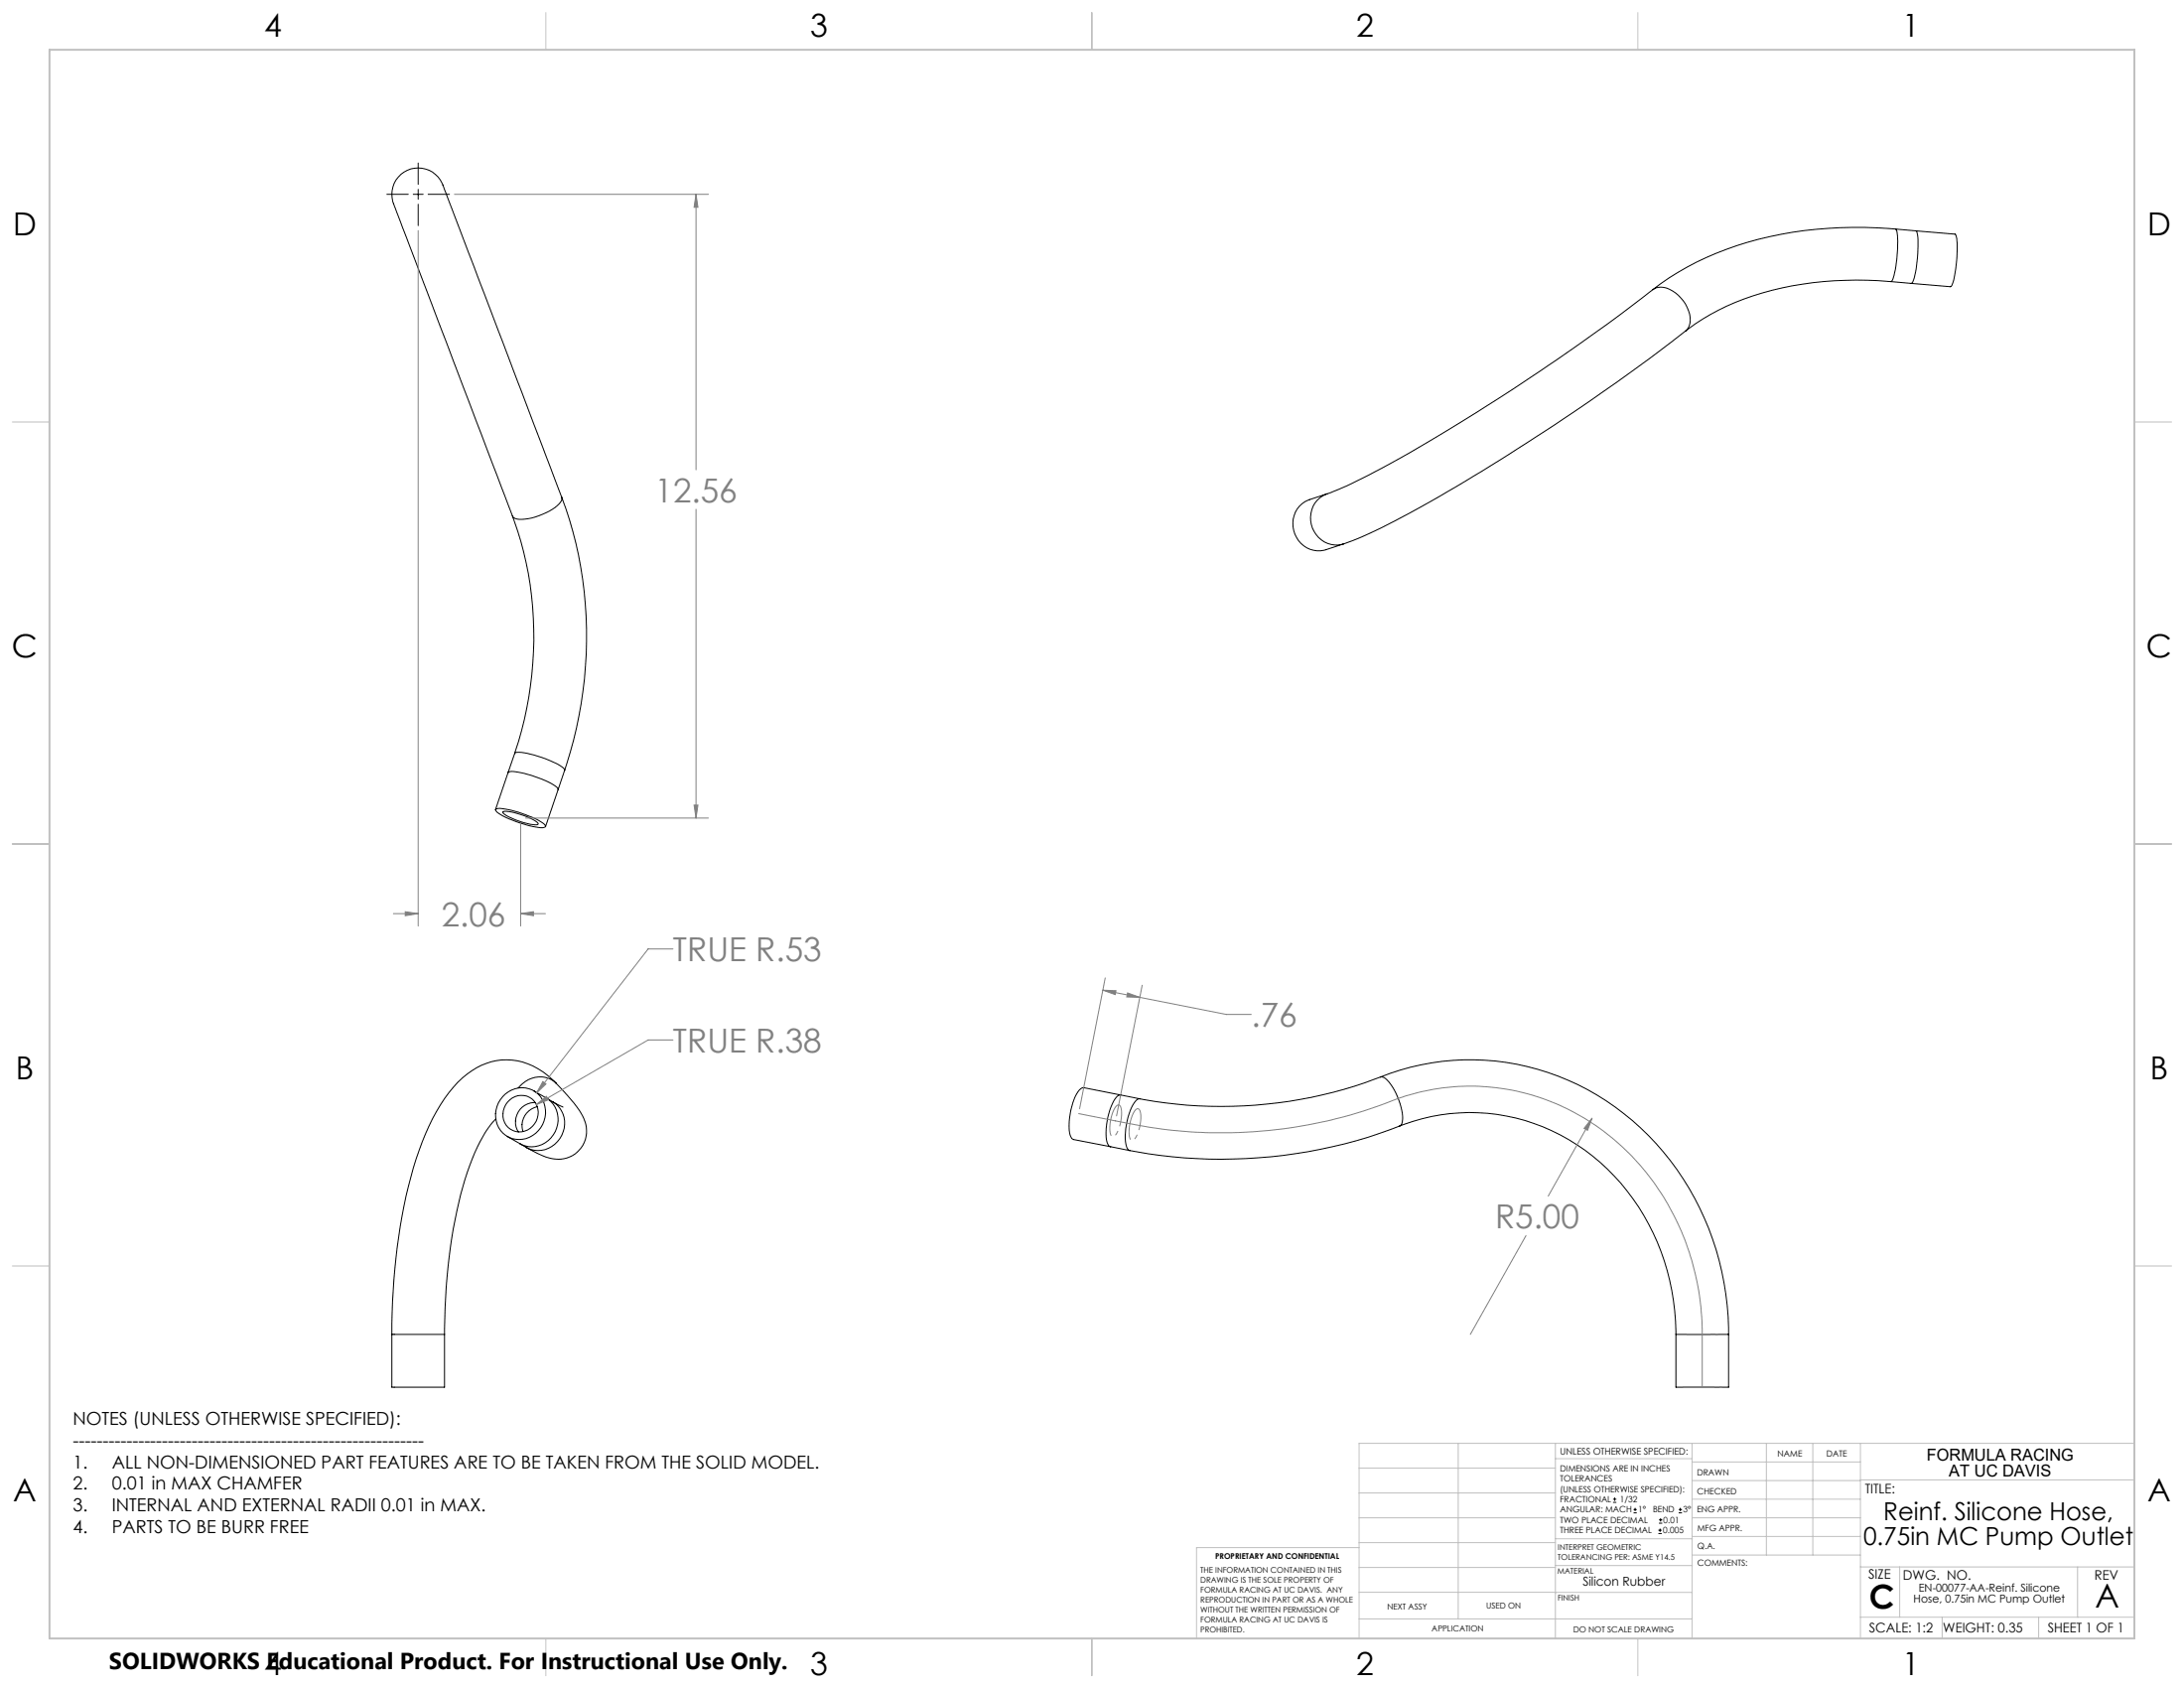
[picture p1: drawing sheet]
<svg xmlns="http://www.w3.org/2000/svg" width="559mm" height="432mm" viewBox="0 0 559 432" stroke-linecap="round" stroke-linejoin="round" font-family="sans-serif">
<g fill="none" stroke="#000" stroke-width=".25">
<path d="M99 49.7h5.5M105.7 49.7h2.6M107 41.7v5.5M107 48.4v2.6M107 52.2v5.5M109.5 49.7h5.5M485 58.6a96.4 96.4 0 0 0-50.9 8.5 67.8 67.8 0 0 0-11.2 7M485 58.6a6.4 6.4 0 0 1 .5 4 26.4 26.4 0 0 1-1.4 9.2l-.3 .2M485 58.6l5.2 .5M490.2 59.1l10 .8a5.9 5.9 0 0 1 .6 4l-.3 3.8a14.4 14.4 0 0 1-1.3 5.6l-10.2-.8M490.2 59.1a5.7 5.7 0 0 1 .5 3.9v1.9a18.7 18.7 0 0 1-1.5 7.5l-.2 .1M422.9 74.1a537.7 537.7 0 0 1-72.8 47.5l-5.6 2.7-5 2"/>
<path d="M422.9 74.1a4.4 4.4 0 0 1 5.1 .3 9 9 0 0 1 4.4 8.3 3 3 0 0 1-1.1 2M483.8 72a85.2 85.2 0 0 0-42 6.3l-6 3.3-4.5 3.1M483.8 72l5.2 .5M431.3 84.7a554 554 0 0 1-74.5 48.6 98.2 98.2 0 0 1-13 5.8M131.1 132a91.7 91.7 0 0 1 .6 60.7M143.7 127.2l-29.8-78.3a7 7 0 0 0-10.5-4.9 7.2 7.2 0 0 0-2.1 9.7l29.8 78.3M143.7 127.2a104.7 104.7 0 0 1 .8 69.9M143.7 127.2l.1 .2a3.3 3.3 0 0 1-1.9 2.5 15.5 15.5 0 0 1-9.6 2.9 1.37 1.37 0 0 1-1.2-.8M339.5 126.3l-4.5 1.5a6.8 6.8 0 0 0-3.8 8.4 6.8 6.8 0 0 0 8.1 4.4l4.5-1.5M339.5 126.3a6.8 6.8 0 0 0-3.8 8.4 6.8 6.8 0 0 0 8.1 4.4M130 197.6l.1-.1a15.1 15.1 0 0 1 7.6 1.5 11.6 11.6 0 0 1 5.1 2.8v.2M130 197.6l-3.2 9.5"/>
<path d="M131.7 192.7l.1-.1a13.2 13.2 0 0 1 6.7 1.1 13.3 13.3 0 0 1 6 3.1v.3M131.7 192.7l-1.7 4.9M144.5 197.1l-1.7 4.9M126.8 207.1l.1-.2a15.1 15.1 0 0 1 7.6 1.5 11.6 11.6 0 0 1 5.1 2.8l-.1 .4a10.1 10.1 0 0 1-5.8-.9 17.3 17.3 0 0 1-6.7-3.2zM128.8 207.6a16.3 16.3 0 0 1 8.8 2.9l.1 .4a10.1 10.1 0 0 1-5.7-1.1l-2.5-1.2-.7-.5zM142.8 202l-3.2 9.4M136.6 279l3.2 1.9M142.3 277.1a32 32 0 0 1 7.3 9.6 7.3 7.3 0 0 1-1.9 8 7.3 7.3 0 0 1-8.1 1.2l-4.9-2.4M142.3 277.1a16.8 16.8 0 0 0-16.6-5.5 22 22 0 0 0-12 9.4 73.1 73.1 0 0 0-9.8 24.9 165.7 165.7 0 0 0-3.6 35.4M142.3 277.1a6.5 6.5 0 0 0-9.7 1.2M353.2 275.5a113.8 113.8 0 0 1-61.5 5.6M353.2 275.5a63.5 63.5 0 0 1 72.4 19.1 72.7 72.7 0 0 1 16.7 46.7"/>
<path d="M353.2 275.5h.1a3.2 3.2 0 0 1 2.5 1.9 15.8 15.8 0 0 1 3 9.5 1.2 1.2 0 0 1-.7 1.1M126.9 286.2a35.9 35.9 0 0 0-7.3 13.6 136.4 136.4 0 0 0-5.9 41.5M128.6 280.5a6.2 6.2 0 0 1 8-1.5 6.2 6.2 0 0 1 2.6 7.7 6.4 6.4 0 0 1-5.7 4.7 6.4 6.4 0 0 1-6.3-3.8 7 7 0 0 1 1.4-7.1zM129.8 290.7l3.2 1.9M130.4 281.4a4.4 4.4 0 0 1 5.8-.3 4.4 4.4 0 0 1 1 5.7 4.5 4.5 0 0 1-6.6 2 4.5 4.5 0 0 1-.7-6.9zM133 292.6l1.7 .9M136.9 282a4.9 4.9 0 0 0-4.3 7.6M137.5 283.1a4.9 4.9 0 0 0-3.7 6.4M139.8 280.9a6.8 6.8 0 0 1 2.1 9 6.8 6.8 0 0 1-8.9 2.7M139.8 280.9l1.7 1M141.5 281.9l2.5 1.3M141.5 281.9a6.8 6.8 0 0 1 2 9 6.8 6.8 0 0 1-8.8 2.6"/>
<path d="M284.2 293.3l4.9 1M286.7 280.1h-.1a3.3 3.3 0 0 0-2 2.3 17.1 17.1 0 0 0-1.3 9.9 1.24 1.24 0 0 0 .9 1M291.7 281.1l-14.6-2.9a5.2 5.2 0 0 0-2.6 3.9 14.6 14.6 0 0 0-.5 8.8l.7 .6 9.5 1.8M291.7 281.1a2.08 2.08 0 0 0-1.9 1.6 15.7 15.7 0 0 0-1.4 11l.7 .6M358.1 288a126 126 0 0 1-69 6.3M358.1 288a50 50 0 0 1 56.6 14.6 59.4 59.4 0 0 1 14.1 38.7M100.3 341.3v13.6h13.4v-13.6M100.3 341.3h13.4M428.8 341.3v13.6h13.5v-13.6M428.8 341.3h13.5M412.7 384.3h.9M412.7 383.5h.9"/>
<path d="M413.1 383.1v.8M418 387h.8M418 386.2h.8M418.4 385.7v.9M424.3 392.3h.9M424.3 391.4h.9M424.5 389.6h.8M424.5 388.8h.8M424.7 391v.9M424.9 388.4v.8M429.5 387h.9M429.5 386.2h.9"/>
<path d="M429.9 385.7v.9"/>
</g>
<g fill="none" stroke="#808080" stroke-width=".25">
<path d="M107 59v177.9M116.3 49.7h65M178.1 49.7l.5 3.3h-1zM178.1 49.7v70.5M178.1 130.3v79M133.2 210.5v26.4M134.5 209.3h46.8M177.6 206h1l-.5 3.3zM100.6 233.7h6.4M103.7 233.2l3.3 .5-3.3 .5zM133.2 233.7l3.3-.5v1zM133.2 233.7h6.4"/>
<path d="M172.2 242.7h-6.4l-28.5 36.9M282.2 253.3l3.3 .1-.2 1zM282.2 253.3l9.4 1.8M282.8 250.2l-6.6 33.4M288.5 254l3.1 1.1-3.3-.1zM291.6 255.1l22.2 4.4h6.3M292.2 252l-6.5 33.5M138.9 276.7l.8 .6-2.4 2.3zM172.2 266h-6.4l-28.6 16.6M137.2 282.6l2.6-2.1 .5 .8zM276 284.9l14.4 2.8a120.9 120.9 0 0 0 68.2-7 56.8 56.8 0 0 1 61.8 18.3 65.9 65.9 0 0 1 15.1 42.3v13.6M407.4 286l-1.2 3.1-.9-.5z"/>
<path d="M407.4 286l-11.3 20M390.5 316.1l-14.3 25.2"/>
</g>
<path d="M431.6 341.3h8h-8" fill="none" stroke="#808080" stroke-width=".25" stroke-dasharray="15.2 1.3 1.3 1.3" stroke-dashoffset="9.1" stroke-linecap="butt"/>
<path d="M430.6 354.8h10h-10" fill="none" stroke="#808080" stroke-width=".25" stroke-dasharray="15.2 1.3 1.3 1.3" stroke-dashoffset="7.1" stroke-linecap="butt"/>
<path d="M285.2 283.6l.2-.4a.77 .77 0 0 1 .9-.5 .77 .77 0 0 1 .6 .9 9.2 9.2 0 0 1-1.9 7.1l-.3 .1a2.11 2.11 0 0 1-.7-2.4 11.5 11.5 0 0 1 1.2-4.8M290.1 284.5l.2-.3a.77 .77 0 0 1 1-.6 .77 .77 0 0 1 .5 1 9.2 9.2 0 0 1-1.9 7.1h-.2a2.11 2.11 0 0 1-.8-2.3 11.5 11.5 0 0 1 1.2-4.9" fill="none" stroke="#808080" stroke-width=".25" stroke-dasharray="15.2 1.3 1.3 1.3" stroke-dashoffset="8" stroke-linecap="butt"/>
<g fill="none" stroke="#c0c0c0" stroke-width=".25">
<path d="M139.7 3.2v9.5M279.4 3.2v9.5M419.1 3.2v9.5M3.1 107.9h9.6M546.1 107.9h9.5M3.1 215.9h9.6M546.1 215.9h9.5M3.1 323.8h9.6M546.1 323.8h9.5M347.7 375.6h50.3M373.1 369.2v44.9M398 369.2v49.9"/>
<path d="M398 373.1h34.9M432.9 369.2v49.9M432.9 378.7h43.1M432.9 374h43.1M451.9 369.2v28.6M463.8 369.2v28.6M476 369.2v49.9M476 378.6h70.1M546.1 369.2h-198.4v49.9M347.7 394.6h50.3M347.7 388.3h50.3M347.7 381.9h50.3"/>
<path d="M347.7 395.9h-41.6v23.2M398 393.6h35M432.9 383.5h43.1M432.9 388.3h43.1M432.9 393h43.1M433 397.8h43M139.7 419.1v9.6M279.4 419.1v9.6M347.7 414.1h85.2M347.7 401h50.3M347.7 407.3h50.3M398 407.4h34.9"/>
<path d="M398 400.5h35M419.1 419.1v9.6M476 413.7h70.1M476 400.8h70.1M486.1 400.8v12.9M496.9 413.7v5.4M521.6 413.7v5.4M531.6 400.8v12.9"/>
</g>
<path d="M12.7 12.7h533.4v406.4h-533.4z" fill="none" stroke="#c0c0c0" stroke-width=".5"/>
<path d="M137.2 282.6l3.1-1.3-.5-.8zM138.9 276.7l-1.6 2.9 2.4-2.3zM178.1 49.7l.5 3.3h-1zM177.6 206h1l-.5 3.3zM103.7 233.2l3.3 .5-3.3 .5zM133.2 233.7l3.3-.5v1zM407.4 286l-2.1 2.6 .9 .5zM288.5 254l3.1 1.1-3.3-.1zM282.2 253.3l3.3 .1-.2 1z" fill="#808080"/>
<g font-size="8.5" fill="#808080">
<text x="167.5" y="128.4">12.56</text>
<text x="113" y="236.9">2.06</text>
<text x="172.2" y="245.9">TRUE R.53</text>
<text x="320.2" y="262.7">.76</text>
<text x="172.2" y="269.2">TRUE R.38</text>
<text x="382.5" y="314.2">R5.00</text>
</g>
<g font-size="8.5">
<text x="478.3" y="411.4">C</text>
<text x="536.1" y="411.3">A</text>
</g>
<g font-size="8.1">
<text x="67.6" y="9.3">4</text>
<text x="207.3" y="9.3">3</text>
<text x="347" y="9.3">2</text>
<text x="486.7" y="9.3">1</text>
<text x="3.3" y="60.1">D</text>
<text x="549.4" y="60.1">D</text>
<text x="3" y="168">C</text>
<text x="549.1" y="168">C</text>
<text x="4" y="276">B</text>
<text x="550.1" y="276">B</text>
<text x="3.3" y="383.9">A</text>
<text x="549.4" y="383.9">A</text>
<text x="67.6" y="428.4">4</text>
<text x="207.3" y="428.4">3</text>
<text x="347" y="428.4">2</text>
<text x="486.7" y="428.4">1</text>
</g>
<g font-size="6.3">
<text x="481.9" y="388.8">Reinf. Silicone Hose,</text>
<text x="476.8" y="395.1">0.75in MC Pump Outlet</text>
</g>
<text font-size="5.9" x="27.9" y="427">SOLIDWORKS Educational Product. For Instructional Use Only.</text>
<g font-size="4.6">
<text x="18.6" y="364.4">NOTES (UNLESS OTHERWISE SPECIFIED):</text>
<text x="18.6" y="370">-----------------------------------------------------------</text>
<text x="18.6" y="375.5">1.</text>
<text x="28.7" y="375.5">ALL NON-DIMENSIONED PART FEATURES ARE TO BE TAKEN FROM THE SOLID MODEL.</text>
<text x="18.6" y="381.1">2.</text>
<text x="28.7" y="381.1">0.01 in MAX CHAMFER</text>
<text x="18.6" y="386.7">3.</text>
<text x="28.7" y="386.7">INTERNAL AND EXTERNAL RADII 0.01 in MAX.</text>
<text x="18.6" y="392.3">4.</text>
<text x="28.7" y="392.3">PARTS TO BE BURR FREE</text>
</g>
<g font-size="4.2">
<text x="493" y="373.5">FORMULA RACING</text>
<text x="498.7" y="377.8">AT UC DAVIS</text>
</g>
<g font-size="3.4">
<text x="477.2" y="381.9">TITLE:</text>
<text x="478.1" y="404">SIZE</text>
<text x="486.9" y="404">DWG. NO.</text>
<text x="535.9" y="404.1">REV</text>
<text x="478.2" y="417.6">SCALE: 1:2</text>
<text x="497.1" y="417.7">WEIGHT: 0.35</text>
<text x="523.9" y="417.6">SHEET 1 OF 1</text>
</g>
<text font-size="3.2" x="405" y="405.7">Silicon Rubber</text>
<g font-size="2.8">
<text x="490.9" y="407.2">EN-00077-AA-Reinf. Silicone</text>
<text x="489.6" y="410">Hose, 0.75in MC Pump Outlet</text>
</g>
<text font-size="2.4" x="399.2" y="372.1">UNLESS OTHERWISE SPECIFIED:</text>
<g font-size="2.2">
<text x="399.2" y="376.4">DIMENSIONS ARE IN INCHES</text>
<text x="434.2" y="377.3">DRAWN</text>
<text x="454.8" y="372.5">NAME</text>
<text x="467.3" y="372.6">DATE</text>
<text x="399.2" y="379">TOLERANCES</text>
<text x="399.2" y="381.7">(UNLESS OTHERWISE SPECIFIED):</text>
<text x="434.3" y="382.2">CHECKED</text>
<text x="399.2" y="389.6">TWO PLACE DECIMAL</text>
<text x="399.2" y="384.3">FRACTIONAL</text>
<text x="399.2" y="387">ANGULAR: MACH</text>
<text x="414.5" y="384.3">1/32</text>
<text x="419.1" y="387">1°</text>
<text x="422.9" y="387">BEND</text>
<text x="425.6" y="389.6">0.01</text>
<text x="430.6" y="387">3°</text>
<text x="434.2" y="386.9">ENG APPR.</text>
<text x="399.2" y="392.3">THREE PLACE DECIMAL</text>
<text x="425.5" y="392.3">0.005</text>
<text x="434.3" y="391.6">MFG APPR.</text>
<text x="434.3" y="396.3">Q.A.</text>
<text x="434.3" y="400.5">COMMENTS:</text>
</g>
<g font-size="2.1">
<text x="354.9" y="411.6">NEXT ASSY</text>
<text x="380.3" y="411.6">USED ON</text>
<text x="366.3" y="417.4">APPLICATION</text>
<text x="402.5" y="417.5">DO NOT SCALE DRAWING</text>
</g>
<g font-size="2">
<text x="310.9" y="398.8">PROPRIETARY AND CONFIDENTIAL</text>
<text x="398.6" y="396.5">INTERPRET GEOMETRIC</text>
<text x="398.6" y="399">TOLERANCING PER: ASME Y14.5</text>
<text x="307.2" y="402.4">THE INFORMATION CONTAINED IN THIS</text>
<text x="307.2" y="404.9">DRAWING IS THE SOLE PROPERTY OF</text>
<text x="307.2" y="407.5">FORMULA RACING AT UC DAVIS. ANY</text>
<text x="398.5" y="402.6">MATERIAL</text>
<text x="307.2" y="410">REPRODUCTION IN PART OR AS A WHOLE</text>
<text x="307.2" y="412.5">WITHOUT THE WRITTEN PERMISSION OF</text>
<text x="398.5" y="409.4">FINISH</text>
<text x="307.2" y="415">FORMULA RACING AT UC DAVIS IS</text>
<text x="307.2" y="417.6">PROHIBITED.</text>
</g>
</svg>
